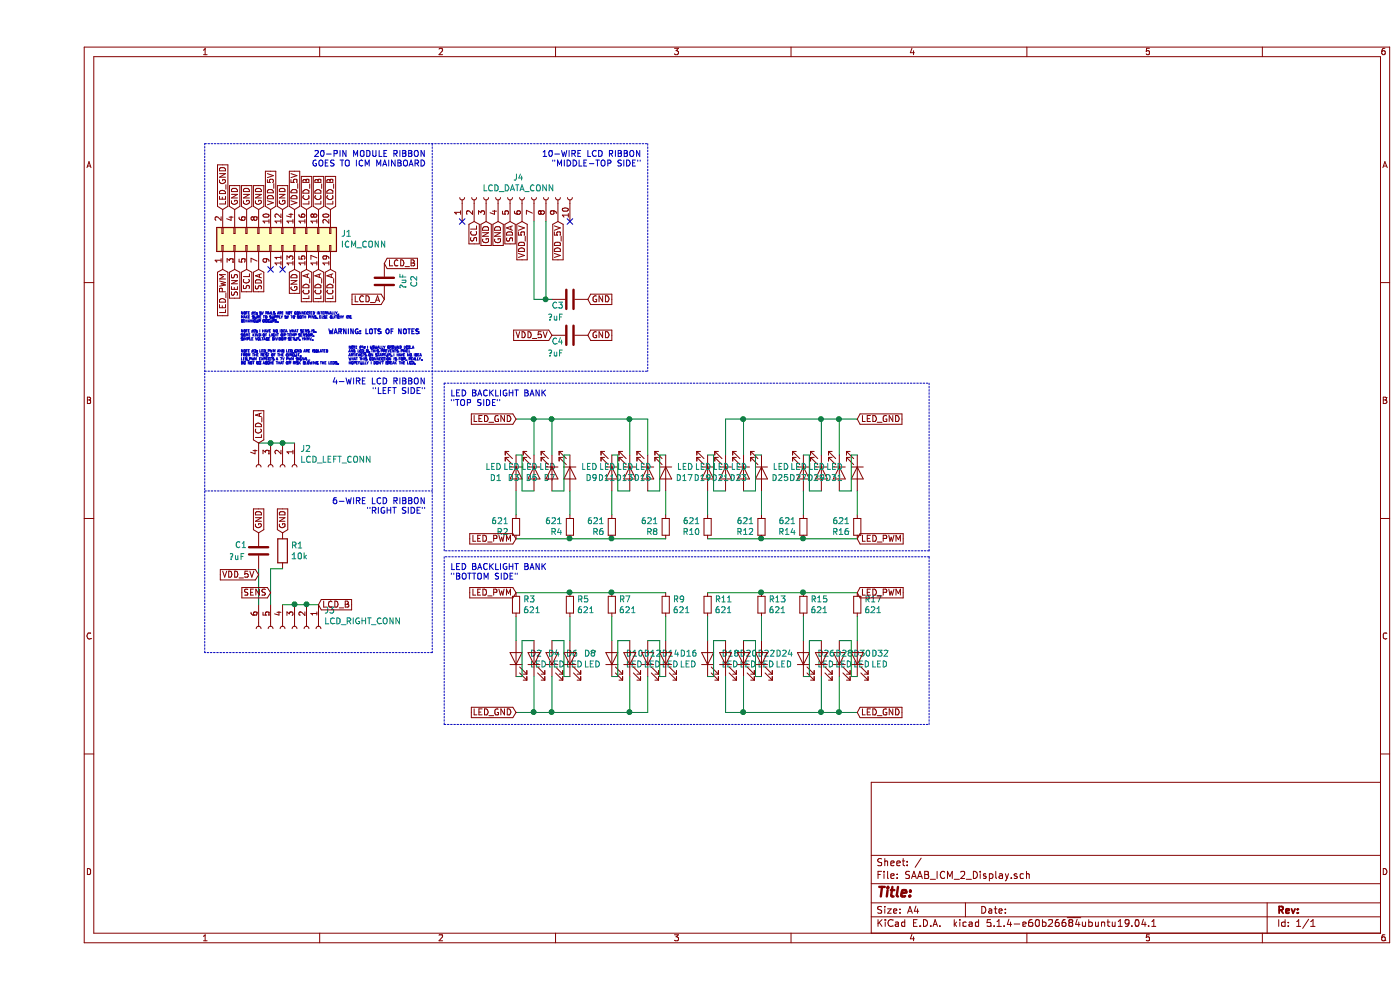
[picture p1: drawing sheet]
EESchema Schematic File Version 4
LIBS:ICM_2_display_PCB-cache
EELAYER 30 0
EELAYER END
$Descr A4 11693 8268
encoding utf-8
Sheet 1 1
Title ""
Date ""
Rev ""
Comp ""
Comment1 ""
Comment2 ""
Comment3 ""
Comment4 ""
$EndDescr
$Comp
L Connector:Conn_01x06_Female J3
U 1 1
P 2150 5250
F 0 "J3" V 1996 5498 50  0000 L CNN
F 1 "LCD_RIGHT_CONN" V 2087 5498 50  0000 L CNN
F 2 "" H 2150 5250 50  0001 C CNN
F 3 "~" H 2150 5250 50  0001 C CNN
	1    2150 5250
	0    1    1    0   
$EndComp
$Comp
L Device:LED D2
U 1 1
P 4000 5500
F 0 "D2" V 4039 5383 50  0000 R CNN
F 1 "LED" V 3948 5383 50  0000 R CNN
F 2 "" H 4000 5500 50  0001 C CNN
F 3 "~" H 4000 5500 50  0001 C CNN
	1    4000 5500
	0    -1   -1   0   
$EndComp
$Comp
L Device:LED D4
U 1 1
P 4150 5500
F 0 "D4" V 4189 5383 50  0000 R CNN
F 1 "LED" V 4098 5383 50  0000 R CNN
F 2 "" H 4150 5500 50  0001 C CNN
F 3 "~" H 4150 5500 50  0001 C CNN
	1    4150 5500
	0    -1   -1   0   
$EndComp
$Comp
L Device:LED D6
U 1 1
P 4300 5500
F 0 "D6" V 4339 5383 50  0000 R CNN
F 1 "LED" V 4248 5383 50  0000 R CNN
F 2 "" H 4300 5500 50  0001 C CNN
F 3 "~" H 4300 5500 50  0001 C CNN
	1    4300 5500
	0    -1   -1   0   
$EndComp
$Comp
L Device:LED D8
U 1 1
P 4450 5500
F 0 "D8" V 4489 5383 50  0000 R CNN
F 1 "LED" V 4398 5383 50  0000 R CNN
F 2 "" H 4450 5500 50  0001 C CNN
F 3 "~" H 4450 5500 50  0001 C CNN
	1    4450 5500
	0    -1   -1   0   
$EndComp
$Comp
L Device:LED D10
U 1 1
P 4800 5500
F 0 "D10" V 4839 5383 50  0000 R CNN
F 1 "LED" V 4748 5383 50  0000 R CNN
F 2 "" H 4800 5500 50  0001 C CNN
F 3 "~" H 4800 5500 50  0001 C CNN
	1    4800 5500
	0    -1   -1   0   
$EndComp
$Comp
L Device:LED D12
U 1 1
P 4950 5500
F 0 "D12" V 4989 5383 50  0000 R CNN
F 1 "LED" V 4898 5383 50  0000 R CNN
F 2 "" H 4950 5500 50  0001 C CNN
F 3 "~" H 4950 5500 50  0001 C CNN
	1    4950 5500
	0    -1   -1   0   
$EndComp
$Comp
L Device:LED D14
U 1 1
P 5100 5500
F 0 "D14" V 5139 5383 50  0000 R CNN
F 1 "LED" V 5048 5383 50  0000 R CNN
F 2 "" H 5100 5500 50  0001 C CNN
F 3 "~" H 5100 5500 50  0001 C CNN
	1    5100 5500
	0    -1   -1   0   
$EndComp
$Comp
L Device:LED D16
U 1 1
P 5250 5500
F 0 "D16" V 5289 5383 50  0000 R CNN
F 1 "LED" V 5198 5383 50  0000 R CNN
F 2 "" H 5250 5500 50  0001 C CNN
F 3 "~" H 5250 5500 50  0001 C CNN
	1    5250 5500
	0    -1   -1   0   
$EndComp
$Comp
L Device:LED D18
U 1 1
P 5600 5500
F 0 "D18" V 5639 5383 50  0000 R CNN
F 1 "LED" V 5548 5383 50  0000 R CNN
F 2 "" H 5600 5500 50  0001 C CNN
F 3 "~" H 5600 5500 50  0001 C CNN
	1    5600 5500
	0    -1   -1   0   
$EndComp
$Comp
L Device:LED D20
U 1 1
P 5750 5500
F 0 "D20" V 5789 5383 50  0000 R CNN
F 1 "LED" V 5698 5383 50  0000 R CNN
F 2 "" H 5750 5500 50  0001 C CNN
F 3 "~" H 5750 5500 50  0001 C CNN
	1    5750 5500
	0    -1   -1   0   
$EndComp
$Comp
L Device:LED D22
U 1 1
P 5900 5500
F 0 "D22" V 5939 5383 50  0000 R CNN
F 1 "LED" V 5848 5383 50  0000 R CNN
F 2 "" H 5900 5500 50  0001 C CNN
F 3 "~" H 5900 5500 50  0001 C CNN
	1    5900 5500
	0    -1   -1   0   
$EndComp
$Comp
L Device:LED D24
U 1 1
P 6050 5500
F 0 "D24" V 6089 5383 50  0000 R CNN
F 1 "LED" V 5998 5383 50  0000 R CNN
F 2 "" H 6050 5500 50  0001 C CNN
F 3 "~" H 6050 5500 50  0001 C CNN
	1    6050 5500
	0    -1   -1   0   
$EndComp
$Comp
L Device:LED D26
U 1 1
P 6400 5500
F 0 "D26" V 6439 5383 50  0000 R CNN
F 1 "LED" V 6348 5383 50  0000 R CNN
F 2 "" H 6400 5500 50  0001 C CNN
F 3 "~" H 6400 5500 50  0001 C CNN
	1    6400 5500
	0    -1   -1   0   
$EndComp
$Comp
L Device:LED D28
U 1 1
P 6550 5500
F 0 "D28" V 6589 5383 50  0000 R CNN
F 1 "LED" V 6498 5383 50  0000 R CNN
F 2 "" H 6550 5500 50  0001 C CNN
F 3 "~" H 6550 5500 50  0001 C CNN
	1    6550 5500
	0    -1   -1   0   
$EndComp
$Comp
L Device:LED D30
U 1 1
P 6700 5500
F 0 "D30" V 6739 5383 50  0000 R CNN
F 1 "LED" V 6648 5383 50  0000 R CNN
F 2 "" H 6700 5500 50  0001 C CNN
F 3 "~" H 6700 5500 50  0001 C CNN
	1    6700 5500
	0    -1   -1   0   
$EndComp
$Comp
L Device:LED D32
U 1 1
P 6850 5500
F 0 "D32" V 6889 5383 50  0000 R CNN
F 1 "LED" V 6798 5383 50  0000 R CNN
F 2 "" H 6850 5500 50  0001 C CNN
F 3 "~" H 6850 5500 50  0001 C CNN
	1    6850 5500
	0    -1   -1   0   
$EndComp
$Comp
L Device:R_Small R3
U 1 1
P 4000 5050
F 0 "R3" H 4059 5096 50  0000 L CNN
F 1 "621" H 4059 5005 50  0000 L CNN
F 2 "" H 4000 5050 50  0001 C CNN
F 3 "~" H 4000 5050 50  0001 C CNN
	1    4000 5050
	1    0    0    -1  
$EndComp
$Comp
L Device:R_Small R5
U 1 1
P 4450 5050
F 0 "R5" H 4509 5096 50  0000 L CNN
F 1 "621" H 4509 5005 50  0000 L CNN
F 2 "" H 4450 5050 50  0001 C CNN
F 3 "~" H 4450 5050 50  0001 C CNN
	1    4450 5050
	1    0    0    -1  
$EndComp
$Comp
L Device:R_Small R7
U 1 1
P 4800 5050
F 0 "R7" H 4859 5096 50  0000 L CNN
F 1 "621" H 4859 5005 50  0000 L CNN
F 2 "" H 4800 5050 50  0001 C CNN
F 3 "~" H 4800 5050 50  0001 C CNN
	1    4800 5050
	1    0    0    -1  
$EndComp
$Comp
L Device:R_Small R9
U 1 1
P 5250 5050
F 0 "R9" H 5309 5096 50  0000 L CNN
F 1 "621" H 5309 5005 50  0000 L CNN
F 2 "" H 5250 5050 50  0001 C CNN
F 3 "~" H 5250 5050 50  0001 C CNN
	1    5250 5050
	1    0    0    -1  
$EndComp
$Comp
L Device:R_Small R11
U 1 1
P 5600 5050
F 0 "R11" H 5659 5096 50  0000 L CNN
F 1 "621" H 5659 5005 50  0000 L CNN
F 2 "" H 5600 5050 50  0001 C CNN
F 3 "~" H 5600 5050 50  0001 C CNN
	1    5600 5050
	1    0    0    -1  
$EndComp
$Comp
L Device:R_Small R13
U 1 1
P 6050 5050
F 0 "R13" H 6109 5096 50  0000 L CNN
F 1 "621" H 6109 5005 50  0000 L CNN
F 2 "" H 6050 5050 50  0001 C CNN
F 3 "~" H 6050 5050 50  0001 C CNN
	1    6050 5050
	1    0    0    -1  
$EndComp
$Comp
L Device:R_Small R15
U 1 1
P 6400 5050
F 0 "R15" H 6459 5096 50  0000 L CNN
F 1 "621" H 6459 5005 50  0000 L CNN
F 2 "" H 6400 5050 50  0001 C CNN
F 3 "~" H 6400 5050 50  0001 C CNN
	1    6400 5050
	1    0    0    -1  
$EndComp
$Comp
L Device:R_Small R17
U 1 1
P 6850 5050
F 0 "R17" H 6909 5096 50  0000 L CNN
F 1 "621" H 6909 5005 50  0000 L CNN
F 2 "" H 6850 5050 50  0001 C CNN
F 3 "~" H 6850 5050 50  0001 C CNN
	1    6850 5050
	1    0    0    -1  
$EndComp
$Comp
L Device:R R1
U 1 1
P 2050 4600
F 0 "R1" H 2120 4646 50  0000 L CNN
F 1 "10k" H 2120 4555 50  0000 L CNN
F 2 "" V 1980 4600 50  0001 C CNN
F 3 "~" H 2050 4600 50  0001 C CNN
	1    2050 4600
	1    0    0    -1  
$EndComp
$Comp
L Device:C C2
U 1 1
P 2900 2350
F 0 "C2" V 2648 2350 50  0000 C CNN
F 1 "?uF" V 2739 2350 50  0000 C CNN
F 2 "" H 2938 2200 50  0001 C CNN
F 3 "~" H 2900 2350 50  0001 C CNN
	1    2900 2350
	-1   0    0    1   
$EndComp
$Comp
L Device:C C3
U 1 1
P 4450 2500
F 0 "C3" V 4500 2450 50  0000 R CNN
F 1 "?uF" V 4600 2450 50  0000 R CNN
F 2 "" H 4488 2350 50  0001 C CNN
F 3 "~" H 4450 2500 50  0001 C CNN
	1    4450 2500
	0    1    1    0   
$EndComp
$Comp
L Device:C C1
U 1 1
P 1850 4600
F 0 "C1" H 1650 4650 50  0000 L CNN
F 1 "?uF" H 1600 4550 50  0000 L CNN
F 2 "" H 1888 4450 50  0001 C CNN
F 3 "~" H 1850 4600 50  0001 C CNN
	1    1850 4600
	1    0    0    -1  
$EndComp
$Comp
L Connector_Generic:Conn_02x10_Odd_Even J1
U 1 1
P 1950 2050
F 0 "J1" V 2046 1462 50  0000 R CNN
F 1 "ICM_CONN" V 1955 1462 50  0000 R CNN
F 2 "" H 1950 2050 50  0001 C CNN
F 3 "~" H 1950 2050 50  0001 C CNN
	1    1950 2050
	0    -1   -1   0   
$EndComp
Text GLabel 1650 1750 1    50   Input ~ 0
GND
Text GLabel 1750 1750 1    50   Input ~ 0
GND
Text GLabel 1850 1750 1    50   Input ~ 0
GND
Text GLabel 2050 1750 1    50   Input ~ 0
GND
Text GLabel 2250 1750 1    50   Input ~ 0
LCD_B
Text GLabel 2350 1750 1    50   Input ~ 0
LCD_B
Text GLabel 2450 1750 1    50   Input ~ 0
LCD_B
Text GLabel 2450 2250 3    50   Input ~ 0
LCD_A
Text GLabel 2350 2250 3    50   Input ~ 0
LCD_A
Text GLabel 2250 2250 3    50   Input ~ 0
LCD_A
Text GLabel 2900 2200 2    50   Input ~ 0
LCD_B
Text GLabel 2900 2500 0    50   Input ~ 0
LCD_A
Text GLabel 1850 3700 1    50   Input ~ 0
LCD_A
Text GLabel 1550 2250 3    50   Input ~ 0
LED_PWM
Wire Wire Line
	2150 3700 2050 3700
Connection ~ 1950 3700
Connection ~ 2050 3700
Wire Wire Line
	1850 3700 1950 3700
Wire Wire Line
	2050 3700 1950 3700
$Comp
L Connector:Conn_01x04_Female J2
U 1 1
P 2050 3900
F 0 "J2" V 1896 4048 50  0000 L CNN
F 1 "LCD_LEFT_CONN" V 1987 4048 50  0000 L CNN
F 2 "" H 2050 3900 50  0001 C CNN
F 3 "~" H 2050 3900 50  0001 C CNN
	1    2050 3900
	0    1    1    0   
$EndComp
Wire Wire Line
	4000 4950 4450 4950
Connection ~ 4450 4950
Wire Wire Line
	4450 4950 4800 4950
Connection ~ 4800 4950
Wire Wire Line
	4800 4950 5250 4950
Wire Wire Line
	5600 4950 6050 4950
Connection ~ 6050 4950
Wire Wire Line
	6050 4950 6400 4950
Connection ~ 6400 4950
Wire Wire Line
	6400 4950 6850 4950
Text GLabel 6850 4950 2    50   Input ~ 0
LED_PWM
Text GLabel 4000 4950 0    50   Input ~ 0
LED_PWM
$Comp
L Connector:Conn_01x10_Female J4
U 1 1
P 3950 1650
F 0 "J4" V 4115 1580 50  0000 C CNN
F 1 "LCD_DATA_CONN" V 4024 1580 50  0000 C CNN
F 2 "" H 3950 1650 50  0001 C CNN
F 3 "~" H 3950 1650 50  0001 C CNN
	1    3950 1650
	0    -1   -1   0   
$EndComp
$Comp
L Device:C C4
U 1 1
P 4450 2800
F 0 "C4" V 4500 2750 50  0000 R CNN
F 1 "?uF" V 4600 2750 50  0000 R CNN
F 2 "" H 4488 2650 50  0001 C CNN
F 3 "~" H 4450 2800 50  0001 C CNN
	1    4450 2800
	0    1    1    0   
$EndComp
Text GLabel 2050 4450 1    50   Input ~ 0
GND
Text GLabel 1850 4450 1    50   Input ~ 0
GND
Wire Wire Line
	1850 5050 1850 4750
Wire Wire Line
	1950 4750 2050 4750
Text GLabel 2350 5050 2    50   Input ~ 0
LCD_B
Wire Wire Line
	2050 5050 2150 5050
Connection ~ 2150 5050
Wire Wire Line
	2150 5050 2250 5050
Connection ~ 2250 5050
Wire Wire Line
	2250 5050 2350 5050
Text GLabel 4600 2500 2    50   Input ~ 0
GND
Text GLabel 3650 1850 3    50   Input ~ 0
SCL
Text GLabel 1750 2250 3    50   Input ~ 0
SCL
Text GLabel 4050 1850 3    50   Input ~ 0
VDD_5V
Text GLabel 1950 1750 1    50   Input ~ 0
VDD_5V
Text GLabel 3950 1850 3    50   Input ~ 0
SDA
Text GLabel 1850 2250 3    50   Input ~ 0
SDA
Text GLabel 2150 2250 3    50   Input ~ 0
GND
Text GLabel 1850 4800 0    50   Input ~ 0
VDD_5V
Text GLabel 4300 2800 0    50   Input ~ 0
VDD_5V
Text GLabel 4350 1850 3    50   Input ~ 0
VDD_5V
Text GLabel 2150 1750 1    50   Input ~ 0
VDD_5V
Text GLabel 3750 1850 3    50   Input ~ 0
GND
Text GLabel 3850 1850 3    50   Input ~ 0
GND
Text GLabel 1550 1750 1    50   Input ~ 0
LED_GND
Wire Wire Line
	4000 5150 4000 5350
Wire Wire Line
	4000 5650 4050 5650
Wire Wire Line
	4050 5650 4050 5350
Wire Wire Line
	4050 5350 4150 5350
Text GLabel 4000 5950 0    50   Input ~ 0
LED_GND
Wire Wire Line
	4150 5950 4000 5950
Wire Wire Line
	4150 5650 4150 5950
Wire Wire Line
	4450 5150 4450 5350
Wire Wire Line
	4450 5650 4400 5650
Wire Wire Line
	4400 5650 4400 5350
Wire Wire Line
	4400 5350 4300 5350
Wire Wire Line
	4300 5650 4300 5950
Wire Wire Line
	4300 5950 4150 5950
Connection ~ 4150 5950
Wire Wire Line
	4800 5150 4800 5350
Wire Wire Line
	5250 5150 5250 5350
Wire Wire Line
	5250 5650 5200 5650
Wire Wire Line
	5200 5650 5200 5350
Wire Wire Line
	5200 5350 5100 5350
Wire Wire Line
	4800 5650 4850 5650
Wire Wire Line
	4850 5650 4850 5350
Wire Wire Line
	4850 5350 4950 5350
Wire Wire Line
	4950 5650 4950 5950
Wire Wire Line
	4950 5950 4300 5950
Connection ~ 4300 5950
Wire Wire Line
	5100 5650 5100 5950
Wire Wire Line
	5100 5950 4950 5950
Connection ~ 4950 5950
Wire Wire Line
	5600 5150 5600 5350
Wire Wire Line
	5600 5650 5650 5650
Wire Wire Line
	5650 5650 5650 5350
Wire Wire Line
	5650 5350 5750 5350
Wire Wire Line
	6050 5150 6050 5350
Wire Wire Line
	6050 5650 6000 5650
Wire Wire Line
	6000 5650 6000 5350
Wire Wire Line
	6000 5350 5900 5350
Wire Wire Line
	6400 5150 6400 5350
Wire Wire Line
	6400 5650 6450 5650
Wire Wire Line
	6450 5650 6450 5350
Wire Wire Line
	6450 5350 6550 5350
Wire Wire Line
	6850 5150 6850 5350
Wire Wire Line
	6800 5650 6800 5350
Wire Wire Line
	6800 5350 6700 5350
Text GLabel 6850 5950 2    50   Input ~ 0
LED_GND
Wire Wire Line
	6850 5650 6800 5650
Wire Wire Line
	6700 5650 6700 5950
Wire Wire Line
	6700 5950 6850 5950
Wire Wire Line
	6550 5650 6550 5950
Connection ~ 6700 5950
Wire Wire Line
	5900 5650 5900 5950
Connection ~ 6550 5950
Wire Wire Line
	6550 5950 6700 5950
Wire Wire Line
	5750 5650 5750 5950
Wire Wire Line
	5750 5950 5900 5950
Connection ~ 5900 5950
Wire Wire Line
	5900 5950 6550 5950
$Comp
L Device:LED D31
U 1 1
P 6850 3950
F 0 "D31" V 6889 3833 50  0000 R CNN
F 1 "LED" V 6798 3833 50  0000 R CNN
F 2 "" H 6850 3950 50  0001 C CNN
F 3 "~" H 6850 3950 50  0001 C CNN
	1    6850 3950
	0    1    1    0   
$EndComp
$Comp
L Device:LED D29
U 1 1
P 6700 3950
F 0 "D29" V 6739 3833 50  0000 R CNN
F 1 "LED" V 6648 3833 50  0000 R CNN
F 2 "" H 6700 3950 50  0001 C CNN
F 3 "~" H 6700 3950 50  0001 C CNN
	1    6700 3950
	0    1    1    0   
$EndComp
$Comp
L Device:LED D27
U 1 1
P 6550 3950
F 0 "D27" V 6589 3833 50  0000 R CNN
F 1 "LED" V 6498 3833 50  0000 R CNN
F 2 "" H 6550 3950 50  0001 C CNN
F 3 "~" H 6550 3950 50  0001 C CNN
	1    6550 3950
	0    1    1    0   
$EndComp
$Comp
L Device:LED D25
U 1 1
P 6400 3950
F 0 "D25" V 6439 3833 50  0000 R CNN
F 1 "LED" V 6348 3833 50  0000 R CNN
F 2 "" H 6400 3950 50  0001 C CNN
F 3 "~" H 6400 3950 50  0001 C CNN
	1    6400 3950
	0    1    1    0   
$EndComp
$Comp
L Device:LED D23
U 1 1
P 6050 3950
F 0 "D23" V 6089 3833 50  0000 R CNN
F 1 "LED" V 5998 3833 50  0000 R CNN
F 2 "" H 6050 3950 50  0001 C CNN
F 3 "~" H 6050 3950 50  0001 C CNN
	1    6050 3950
	0    1    1    0   
$EndComp
$Comp
L Device:LED D21
U 1 1
P 5900 3950
F 0 "D21" V 5939 3833 50  0000 R CNN
F 1 "LED" V 5848 3833 50  0000 R CNN
F 2 "" H 5900 3950 50  0001 C CNN
F 3 "~" H 5900 3950 50  0001 C CNN
	1    5900 3950
	0    1    1    0   
$EndComp
$Comp
L Device:LED D19
U 1 1
P 5750 3950
F 0 "D19" V 5789 3833 50  0000 R CNN
F 1 "LED" V 5698 3833 50  0000 R CNN
F 2 "" H 5750 3950 50  0001 C CNN
F 3 "~" H 5750 3950 50  0001 C CNN
	1    5750 3950
	0    1    1    0   
$EndComp
$Comp
L Device:LED D17
U 1 1
P 5600 3950
F 0 "D17" V 5639 3833 50  0000 R CNN
F 1 "LED" V 5548 3833 50  0000 R CNN
F 2 "" H 5600 3950 50  0001 C CNN
F 3 "~" H 5600 3950 50  0001 C CNN
	1    5600 3950
	0    1    1    0   
$EndComp
$Comp
L Device:LED D15
U 1 1
P 5250 3950
F 0 "D15" V 5289 3833 50  0000 R CNN
F 1 "LED" V 5198 3833 50  0000 R CNN
F 2 "" H 5250 3950 50  0001 C CNN
F 3 "~" H 5250 3950 50  0001 C CNN
	1    5250 3950
	0    1    1    0   
$EndComp
$Comp
L Device:LED D13
U 1 1
P 5100 3950
F 0 "D13" V 5139 3833 50  0000 R CNN
F 1 "LED" V 5048 3833 50  0000 R CNN
F 2 "" H 5100 3950 50  0001 C CNN
F 3 "~" H 5100 3950 50  0001 C CNN
	1    5100 3950
	0    1    1    0   
$EndComp
$Comp
L Device:LED D11
U 1 1
P 4950 3950
F 0 "D11" V 4989 3833 50  0000 R CNN
F 1 "LED" V 4898 3833 50  0000 R CNN
F 2 "" H 4950 3950 50  0001 C CNN
F 3 "~" H 4950 3950 50  0001 C CNN
	1    4950 3950
	0    1    1    0   
$EndComp
$Comp
L Device:LED D9
U 1 1
P 4800 3950
F 0 "D9" V 4839 3833 50  0000 R CNN
F 1 "LED" V 4748 3833 50  0000 R CNN
F 2 "" H 4800 3950 50  0001 C CNN
F 3 "~" H 4800 3950 50  0001 C CNN
	1    4800 3950
	0    1    1    0   
$EndComp
$Comp
L Device:LED D7
U 1 1
P 4450 3950
F 0 "D7" V 4489 3833 50  0000 R CNN
F 1 "LED" V 4398 3833 50  0000 R CNN
F 2 "" H 4450 3950 50  0001 C CNN
F 3 "~" H 4450 3950 50  0001 C CNN
	1    4450 3950
	0    1    1    0   
$EndComp
$Comp
L Device:LED D5
U 1 1
P 4300 3950
F 0 "D5" V 4339 3833 50  0000 R CNN
F 1 "LED" V 4248 3833 50  0000 R CNN
F 2 "" H 4300 3950 50  0001 C CNN
F 3 "~" H 4300 3950 50  0001 C CNN
	1    4300 3950
	0    1    1    0   
$EndComp
$Comp
L Device:LED D3
U 1 1
P 4150 3950
F 0 "D3" V 4189 3833 50  0000 R CNN
F 1 "LED" V 4098 3833 50  0000 R CNN
F 2 "" H 4150 3950 50  0001 C CNN
F 3 "~" H 4150 3950 50  0001 C CNN
	1    4150 3950
	0    1    1    0   
$EndComp
$Comp
L Device:LED D1
U 1 1
P 4000 3950
F 0 "D1" V 4039 3833 50  0000 R CNN
F 1 "LED" V 3948 3833 50  0000 R CNN
F 2 "" H 4000 3950 50  0001 C CNN
F 3 "~" H 4000 3950 50  0001 C CNN
	1    4000 3950
	0    1    1    0   
$EndComp
$Comp
L Device:R_Small R16
U 1 1
P 6850 4400
F 0 "R16" H 6909 4446 50  0000 L CNN
F 1 "621" H 6909 4355 50  0000 L CNN
F 2 "" H 6850 4400 50  0001 C CNN
F 3 "~" H 6850 4400 50  0001 C CNN
	1    6850 4400
	-1   0    0    1   
$EndComp
$Comp
L Device:R_Small R14
U 1 1
P 6400 4400
F 0 "R14" H 6459 4446 50  0000 L CNN
F 1 "621" H 6459 4355 50  0000 L CNN
F 2 "" H 6400 4400 50  0001 C CNN
F 3 "~" H 6400 4400 50  0001 C CNN
	1    6400 4400
	-1   0    0    1   
$EndComp
$Comp
L Device:R_Small R12
U 1 1
P 6050 4400
F 0 "R12" H 6109 4446 50  0000 L CNN
F 1 "621" H 6109 4355 50  0000 L CNN
F 2 "" H 6050 4400 50  0001 C CNN
F 3 "~" H 6050 4400 50  0001 C CNN
	1    6050 4400
	-1   0    0    1   
$EndComp
$Comp
L Device:R_Small R10
U 1 1
P 5600 4400
F 0 "R10" H 5659 4446 50  0000 L CNN
F 1 "621" H 5659 4355 50  0000 L CNN
F 2 "" H 5600 4400 50  0001 C CNN
F 3 "~" H 5600 4400 50  0001 C CNN
	1    5600 4400
	-1   0    0    1   
$EndComp
$Comp
L Device:R_Small R8
U 1 1
P 5250 4400
F 0 "R8" H 5309 4446 50  0000 L CNN
F 1 "621" H 5309 4355 50  0000 L CNN
F 2 "" H 5250 4400 50  0001 C CNN
F 3 "~" H 5250 4400 50  0001 C CNN
	1    5250 4400
	-1   0    0    1   
$EndComp
$Comp
L Device:R_Small R6
U 1 1
P 4800 4400
F 0 "R6" H 4859 4446 50  0000 L CNN
F 1 "621" H 4859 4355 50  0000 L CNN
F 2 "" H 4800 4400 50  0001 C CNN
F 3 "~" H 4800 4400 50  0001 C CNN
	1    4800 4400
	-1   0    0    1   
$EndComp
$Comp
L Device:R_Small R4
U 1 1
P 4450 4400
F 0 "R4" H 4509 4446 50  0000 L CNN
F 1 "621" H 4509 4355 50  0000 L CNN
F 2 "" H 4450 4400 50  0001 C CNN
F 3 "~" H 4450 4400 50  0001 C CNN
	1    4450 4400
	-1   0    0    1   
$EndComp
$Comp
L Device:R_Small R2
U 1 1
P 4000 4400
F 0 "R2" H 4059 4446 50  0000 L CNN
F 1 "621" H 4059 4355 50  0000 L CNN
F 2 "" H 4000 4400 50  0001 C CNN
F 3 "~" H 4000 4400 50  0001 C CNN
	1    4000 4400
	-1   0    0    1   
$EndComp
Wire Wire Line
	6850 4500 6400 4500
Connection ~ 6400 4500
Wire Wire Line
	6400 4500 6050 4500
Connection ~ 6050 4500
Wire Wire Line
	6050 4500 5600 4500
Wire Wire Line
	5250 4500 4800 4500
Connection ~ 4800 4500
Wire Wire Line
	4800 4500 4450 4500
Connection ~ 4450 4500
Wire Wire Line
	4450 4500 4000 4500
Text GLabel 4000 4500 0    50   Input ~ 0
LED_PWM
Text GLabel 6850 4500 2    50   Input ~ 0
LED_PWM
Wire Wire Line
	6850 4300 6850 4100
Wire Wire Line
	6850 3800 6800 3800
Wire Wire Line
	6800 3800 6800 4100
Wire Wire Line
	6800 4100 6700 4100
Text GLabel 6850 3500 2    50   Input ~ 0
LED_GND
Wire Wire Line
	6700 3500 6850 3500
Wire Wire Line
	6700 3800 6700 3500
Wire Wire Line
	6400 4300 6400 4100
Wire Wire Line
	6400 3800 6450 3800
Wire Wire Line
	6450 3800 6450 4100
Wire Wire Line
	6450 4100 6550 4100
Wire Wire Line
	6550 3800 6550 3500
Wire Wire Line
	6550 3500 6700 3500
Connection ~ 6700 3500
Wire Wire Line
	6050 4300 6050 4100
Wire Wire Line
	5600 4300 5600 4100
Wire Wire Line
	5600 3800 5650 3800
Wire Wire Line
	5650 3800 5650 4100
Wire Wire Line
	5650 4100 5750 4100
Wire Wire Line
	6050 3800 6000 3800
Wire Wire Line
	6000 3800 6000 4100
Wire Wire Line
	6000 4100 5900 4100
Wire Wire Line
	5900 3800 5900 3500
Wire Wire Line
	5900 3500 6550 3500
Connection ~ 6550 3500
Wire Wire Line
	5750 3800 5750 3500
Wire Wire Line
	5750 3500 5900 3500
Connection ~ 5900 3500
Wire Wire Line
	5250 4300 5250 4100
Wire Wire Line
	5250 3800 5200 3800
Wire Wire Line
	5200 3800 5200 4100
Wire Wire Line
	5200 4100 5100 4100
Wire Wire Line
	4800 4300 4800 4100
Wire Wire Line
	4800 3800 4850 3800
Wire Wire Line
	4850 3800 4850 4100
Wire Wire Line
	4850 4100 4950 4100
Wire Wire Line
	4450 4300 4450 4100
Wire Wire Line
	4450 3800 4400 3800
Wire Wire Line
	4400 3800 4400 4100
Wire Wire Line
	4400 4100 4300 4100
Wire Wire Line
	4000 4300 4000 4100
Wire Wire Line
	4050 3800 4050 4100
Wire Wire Line
	4050 4100 4150 4100
Text GLabel 4000 3500 0    50   Input ~ 0
LED_GND
Wire Wire Line
	4000 3800 4050 3800
Wire Wire Line
	4150 3800 4150 3500
Wire Wire Line
	4150 3500 4000 3500
Wire Wire Line
	4300 3800 4300 3500
Connection ~ 4150 3500
Wire Wire Line
	4950 3800 4950 3500
Connection ~ 4300 3500
Wire Wire Line
	4300 3500 4150 3500
Wire Wire Line
	5100 3800 5100 3500
Wire Wire Line
	5100 3500 4950 3500
Connection ~ 4950 3500
Wire Wire Line
	4950 3500 4300 3500
Text GLabel 1650 2250 3    50   Input ~ 0
SENS
Wire Wire Line
	1950 4750 1950 5050
Text GLabel 1950 4950 0    50   Input ~ 0
SENS
Text GLabel 4600 2800 2    50   Input ~ 0
GND
Wire Wire Line
	4250 2500 4300 2500
Wire Notes Line
	1400 1200 5100 1200
Wire Notes Line
	5100 1200 5100 3100
Wire Notes Line
	3300 5450 1400 5450
Wire Notes Line
	1400 5450 1400 1200
Wire Notes Line
	3400 3200 7450 3200
Wire Notes Line
	7450 3200 7450 4600
Wire Notes Line
	7450 4600 3400 4600
Wire Notes Line
	3400 4600 3400 3200
Wire Notes Line
	3400 4650 3400 6050
Wire Notes Line
	3400 6050 7450 6050
Wire Notes Line
	7450 6050 7450 4650
Wire Notes Line
	7450 4650 3400 4650
Wire Notes Line
	1400 3100 5100 3100
Wire Notes Line
	1400 4100 3300 4100
Text Notes 3250 3300 2    50   ~ 0
4-WIRE LCD RIBBON\n"LEFT SIDE"
Text Notes 3250 4300 2    50   ~ 0
6-WIRE LCD RIBBON\n"RIGHT SIDE"
Wire Notes Line
	3300 1200 3300 5450
Text Notes 5050 1400 2    50   ~ 0
10-WIRE LCD RIBBON\n"MIDDLE-TOP SIDE"
Wire Wire Line
	4250 1850 4250 2500
Wire Wire Line
	4250 2500 4150 2500
Wire Wire Line
	4150 1850 4150 2500
Connection ~ 4250 2500
NoConn ~ 4450 1850
NoConn ~ 3550 1850
NoConn ~ 1950 2250
NoConn ~ 2050 2250
Text Notes 2600 3050 0    20   ~ 0
NOTE #4: I USUALLY GROUND LCD_A \nAND LCD_B. THIS PREVENTS PIXEL \nARTIFACTS ON STARTUP. I HAVE NO IDEA \nWHAT THIS CONNECTION IS FOR, REALLY.\nHOPEFULLY I DON'T BREAK THE LCD.
Text Notes 3200 2800 2    39   ~ 8
WARNING: LOTS OF NOTES
Text Notes 3250 1400 2    50   ~ 0
20-PIN MODULE RIBBON\nGOES TO ICM MAINBOARD
Text Notes 3450 3400 0    50   ~ 0
LED BACKLIGHT BANK\n"TOP SIDE"
Text Notes 3450 4850 0    50   ~ 0
LED BACKLIGHT BANK\n"BOTTOM SIDE"
Text Notes 1700 3050 0    20   ~ 0
NOTE #3: LED_PWM AND LED_GND ARE ISOLATED\nFROM THE REST OF THE CIRCUIT.\nLED_PWM EXPECTS A 7V PWM SIGNAL, \nDO NOT GO ABOVE THAT OR RISK BLOWING THE LEDS.
Text Notes 1700 2700 0    20   ~ 0
NOTE #1: 5V RAILS ARE NOT CONNECTED INTERNALLY, \nMAKE SURE TO SUPPLY 5V TO BOTH PINS, ELSE GLITCHY I2C\nBEHAVIOUR OCCURS.
Text Notes 1700 2850 0    20   ~ 0
NOTE #2: I HAVE NO IDEA WHAT SENS IS.\nSOME KIND OF LIGHT OR TEMP SENSOR.\nSIMPLE VOLTAGE DIVIDOR SETUP. YMMV.
$EndSCHEMATC
